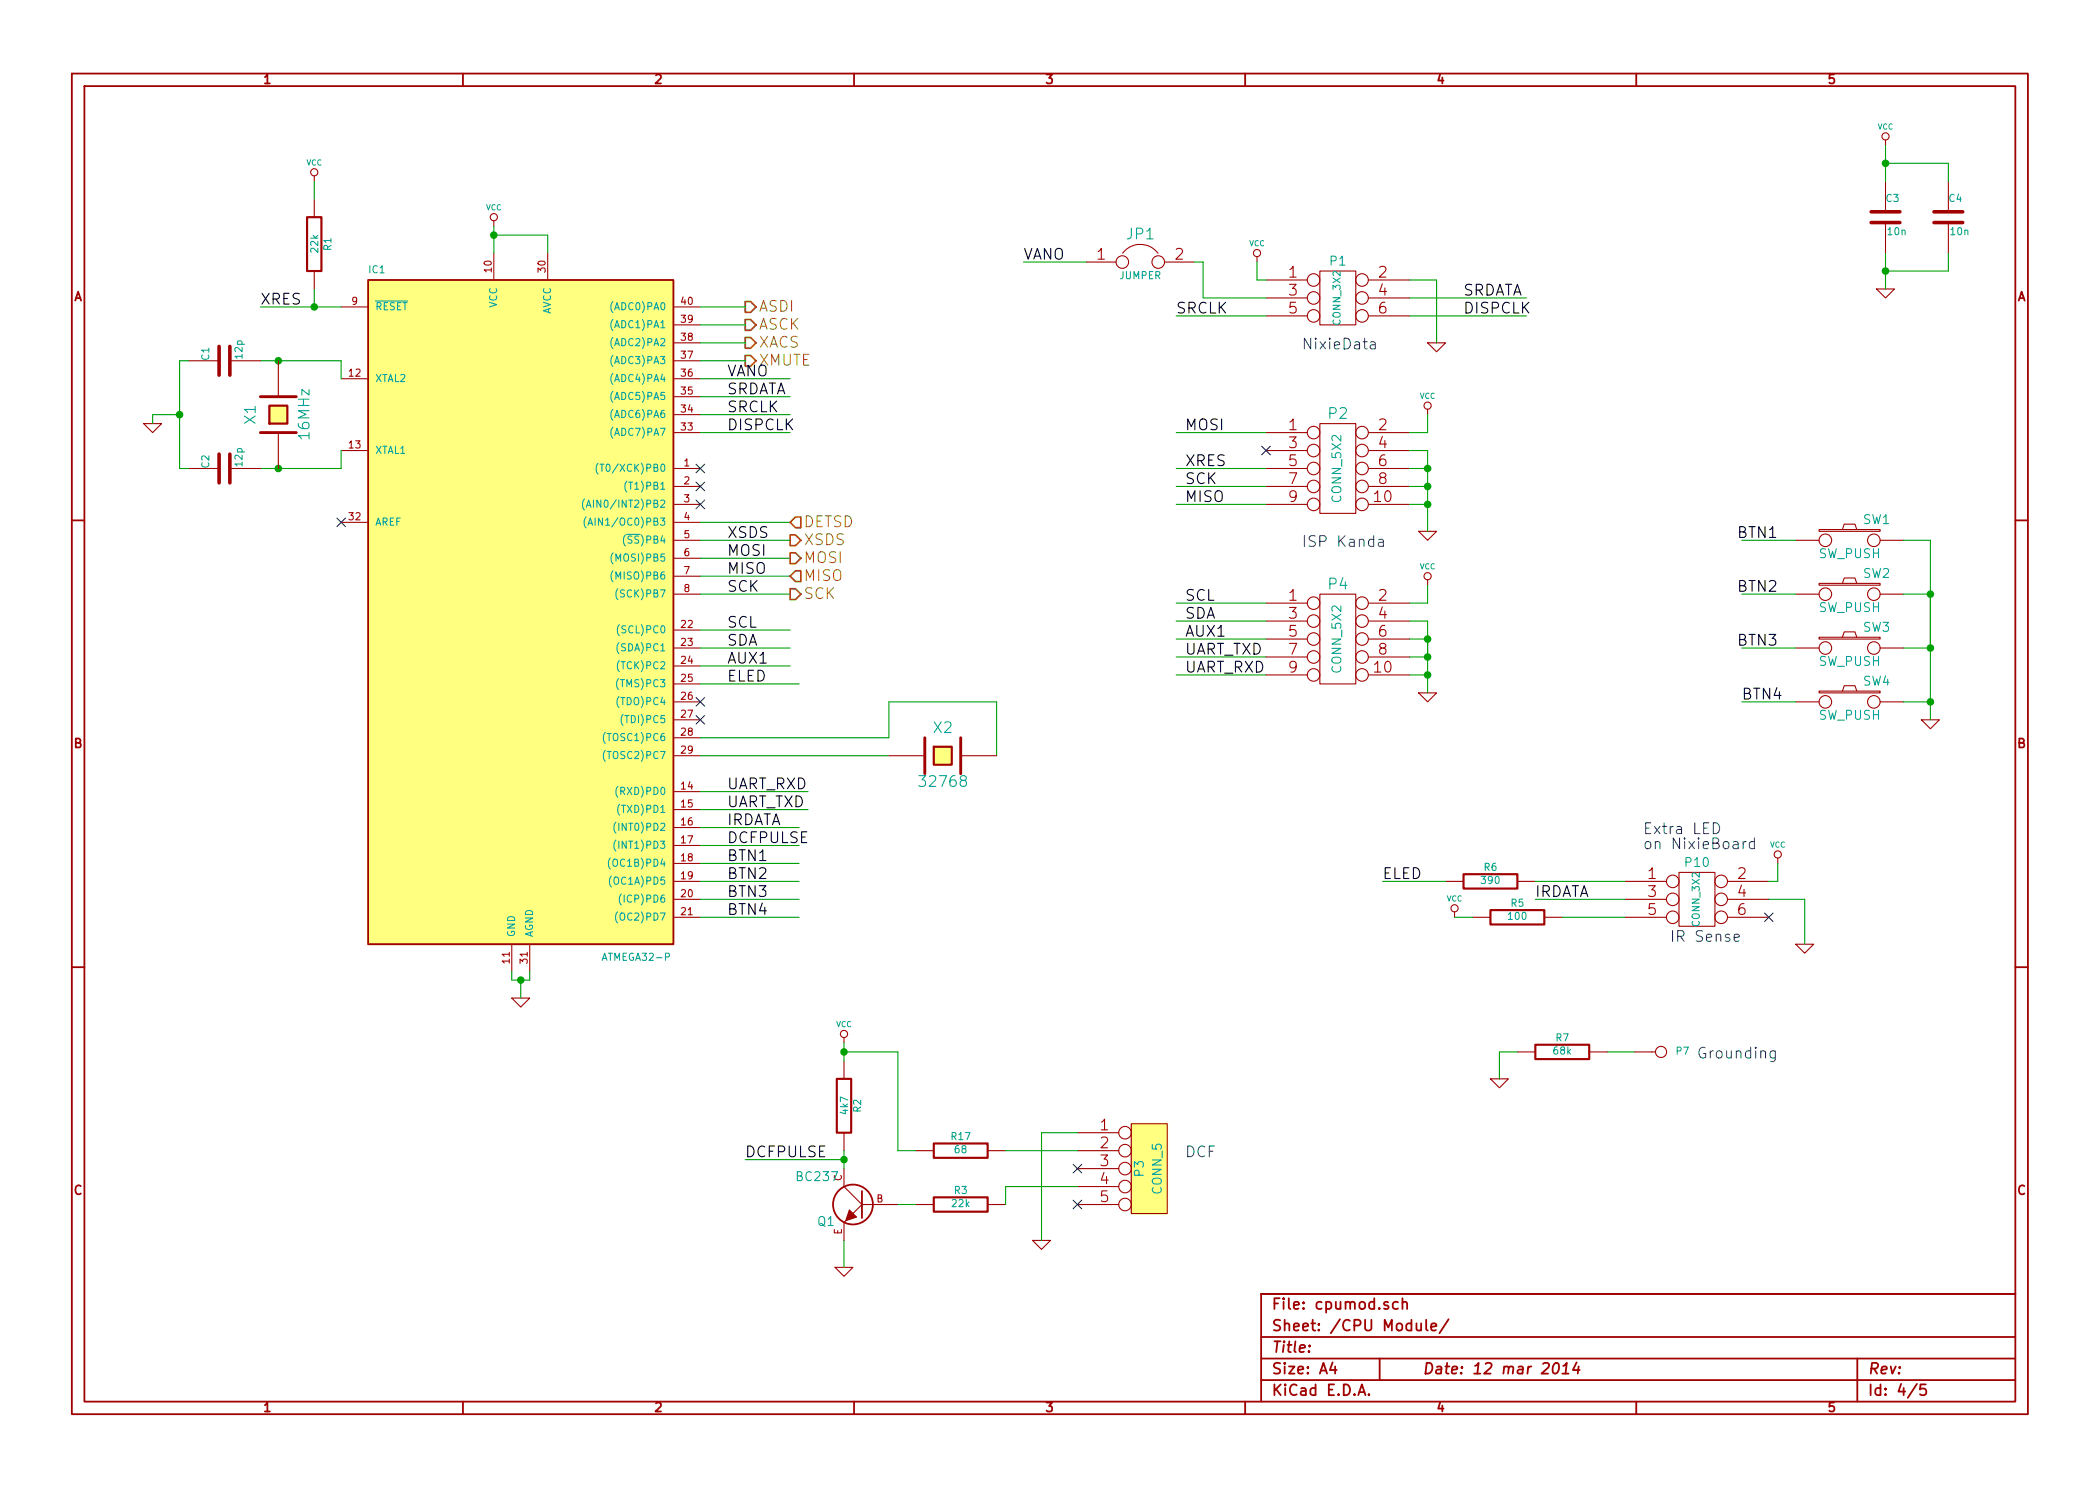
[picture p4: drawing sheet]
EESchema Schematic File Version 2
LIBS:power
LIBS:device
LIBS:transistors
LIBS:conn
LIBS:linear
LIBS:regul
LIBS:74xx
LIBS:cmos4000
LIBS:adc-dac
LIBS:memory
LIBS:xilinx
LIBS:special
LIBS:microcontrollers
LIBS:dsp
LIBS:microchip
LIBS:analog_switches
LIBS:motorola
LIBS:texas
LIBS:intel
LIBS:audio
LIBS:interface
LIBS:digital-audio
LIBS:philips
LIBS:display
LIBS:cypress
LIBS:siliconi
LIBS:opto
LIBS:atmel
LIBS:contrib
LIBS:valves
LIBS:le33cz
LIBS:sdcard
LIBS:cpol
LIBS:rb_pack4
LIBS:tda7233
LIBS:reguls
LIBS:transfo_hahn_230v_9v
LIBS:rcmainboard-cache
EELAYER 27 0
EELAYER END
$Descr A4 11693 8268
encoding utf-8
Sheet 4 5
Title ""
Date "12 mar 2014"
Rev ""
Comp ""
Comment1 ""
Comment2 ""
Comment3 ""
Comment4 ""
$EndDescr
$Comp
L ATMEGA32-P IC1
U 1 1
P 2900 3400
F 0 "IC1" H 2050 5280 40  0000 L BNN
F 1 "ATMEGA32-P" H 3350 1450 40  0000 L BNN
F 2 "DIP-40__600_ELL" H 2900 3400 30  0001 C CIN
F 3 "~" H 2900 3400 60  0000 C CNN
	1    2900 3400
	1    0    0    -1  
$EndComp
$Comp
L GND #PWR016
U 1 1
P 8000 1900
F 0 "#PWR016" H 8000 1900 30  0001 C CNN
F 1 "GND" H 8000 1830 30  0001 C CNN
F 2 "" H 8000 1900 60  0000 C CNN
F 3 "" H 8000 1900 60  0000 C CNN
	1    8000 1900
	1    0    0    -1  
$EndComp
$Comp
L VCC #PWR017
U 1 1
P 7000 1450
F 0 "#PWR017" H 7000 1550 30  0001 C CNN
F 1 "VCC" H 7000 1550 30  0000 C CNN
F 2 "" H 7000 1450 60  0000 C CNN
F 3 "" H 7000 1450 60  0000 C CNN
	1    7000 1450
	1    0    0    -1  
$EndComp
$Comp
L VCC #PWR018
U 1 1
P 2750 1250
F 0 "#PWR018" H 2750 1350 30  0001 C CNN
F 1 "VCC" H 2750 1350 30  0000 C CNN
F 2 "" H 2750 1250 60  0000 C CNN
F 3 "" H 2750 1250 60  0000 C CNN
	1    2750 1250
	1    0    0    -1  
$EndComp
Wire Wire Line
	2750 1250 2750 1400
Wire Wire Line
	2750 1300 3050 1300
Connection ~ 2750 1300
Wire Wire Line
	3050 1300 3050 1400
$Comp
L GND #PWR019
U 1 1
P 2900 5550
F 0 "#PWR019" H 2900 5550 30  0001 C CNN
F 1 "GND" H 2900 5480 30  0001 C CNN
F 2 "" H 2900 5550 60  0000 C CNN
F 3 "" H 2900 5550 60  0000 C CNN
	1    2900 5550
	1    0    0    -1  
$EndComp
Wire Wire Line
	2850 5400 2850 5450
Wire Wire Line
	2850 5450 2950 5450
Wire Wire Line
	2900 5450 2900 5550
Wire Wire Line
	2950 5450 2950 5400
Connection ~ 2900 5450
Wire Wire Line
	3900 4200 4950 4200
Wire Wire Line
	3900 4100 4950 4100
Wire Wire Line
	4950 4100 4950 3900
Wire Wire Line
	4950 3900 5550 3900
Wire Wire Line
	5550 3900 5550 4200
Wire Wire Line
	3900 4400 4500 4400
Wire Wire Line
	4500 4500 3900 4500
$Comp
L BC237 Q1
U 1 1
P 4800 6700
F 0 "Q1" H 5000 6600 50  0000 C CNN
F 1 "BC237" H 5050 6850 50  0000 C CNN
F 2 "TO92-EBC" H 4990 6700 30  0001 C CNN
F 3 "" H 4800 6700 60  0000 C CNN
	1    4800 6700
	-1   0    0    -1  
$EndComp
$Comp
L GND #PWR020
U 1 1
P 4700 7050
F 0 "#PWR020" H 4700 7050 30  0001 C CNN
F 1 "GND" H 4700 6980 30  0001 C CNN
F 2 "" H 4700 7050 60  0000 C CNN
F 3 "" H 4700 7050 60  0000 C CNN
	1    4700 7050
	1    0    0    -1  
$EndComp
Wire Wire Line
	4700 6900 4700 7050
$Comp
L R R2
U 1 1
P 4700 6150
F 0 "R2" V 4780 6150 40  0000 C CNN
F 1 "4k7" V 4707 6151 40  0000 C CNN
F 2 "R4" V 4630 6150 30  0001 C CNN
F 3 "~" H 4700 6150 30  0000 C CNN
	1    4700 6150
	1    0    0    -1  
$EndComp
Wire Wire Line
	4700 6400 4700 6500
$Comp
L VCC #PWR021
U 1 1
P 4700 5800
F 0 "#PWR021" H 4700 5900 30  0001 C CNN
F 1 "VCC" H 4700 5900 30  0000 C CNN
F 2 "" H 4700 5800 60  0000 C CNN
F 3 "" H 4700 5800 60  0000 C CNN
	1    4700 5800
	1    0    0    -1  
$EndComp
Wire Wire Line
	4700 5800 4700 5900
Wire Wire Line
	4150 6450 4700 6450
Wire Wire Line
	4450 4700 3900 4700
Connection ~ 4700 6450
$Comp
L R R3
U 1 1
P 5350 6700
F 0 "R3" V 5430 6700 40  0000 C CNN
F 1 "22k" V 5357 6701 40  0000 C CNN
F 2 "R4" V 5280 6700 30  0001 C CNN
F 3 "~" H 5350 6700 30  0000 C CNN
	1    5350 6700
	0    -1   -1   0   
$EndComp
Wire Wire Line
	5000 6700 5100 6700
$Comp
L GND #PWR022
U 1 1
P 5800 6900
F 0 "#PWR022" H 5800 6900 30  0001 C CNN
F 1 "GND" H 5800 6830 30  0001 C CNN
F 2 "" H 5800 6900 60  0000 C CNN
F 3 "" H 5800 6900 60  0000 C CNN
	1    5800 6900
	1    0    0    -1  
$EndComp
$Comp
L SW_PUSH SW1
U 1 1
P 10300 3000
F 0 "SW1" H 10450 3110 50  0000 C CNN
F 1 "SW_PUSH" H 10300 2920 50  0000 C CNN
F 2 "SW_PUSH_10MM" H 10300 3200 60  0001 C CNN
F 3 "~" H 10300 3000 60  0000 C CNN
	1    10300 3000
	1    0    0    -1  
$EndComp
$Comp
L SW_PUSH SW2
U 1 1
P 10300 3300
F 0 "SW2" H 10450 3410 50  0000 C CNN
F 1 "SW_PUSH" H 10300 3220 50  0000 C CNN
F 2 "SW_PUSH_10MM" H 10300 3300 60  0001 C CNN
F 3 "~" H 10300 3300 60  0000 C CNN
	1    10300 3300
	1    0    0    -1  
$EndComp
$Comp
L SW_PUSH SW3
U 1 1
P 10300 3600
F 0 "SW3" H 10450 3710 50  0000 C CNN
F 1 "SW_PUSH" H 10300 3520 50  0000 C CNN
F 2 "SW_PUSH_10MM" H 10300 3600 60  0001 C CNN
F 3 "~" H 10300 3600 60  0000 C CNN
	1    10300 3600
	1    0    0    -1  
$EndComp
$Comp
L GND #PWR023
U 1 1
P 10750 4000
F 0 "#PWR023" H 10750 4000 30  0001 C CNN
F 1 "GND" H 10750 3930 30  0001 C CNN
F 2 "" H 10750 4000 60  0000 C CNN
F 3 "" H 10750 4000 60  0000 C CNN
	1    10750 4000
	1    0    0    -1  
$EndComp
Wire Wire Line
	10600 3000 10750 3000
Wire Wire Line
	10750 3000 10750 4000
Wire Wire Line
	10600 3300 10750 3300
Connection ~ 10750 3300
Wire Wire Line
	10750 3300 10750 3600
Wire Wire Line
	10750 3600 10600 3600
Connection ~ 10750 3600
NoConn ~ 1900 2900
$Comp
L R R1
U 1 1
P 1750 1350
F 0 "R1" V 1830 1350 40  0000 C CNN
F 1 "22k" V 1757 1351 40  0000 C CNN
F 2 "R4" V 1680 1350 30  0001 C CNN
F 3 "~" H 1750 1350 30  0000 C CNN
	1    1750 1350
	1    0    0    -1  
$EndComp
Wire Wire Line
	1750 1600 1750 1700
Wire Wire Line
	1450 1700 1900 1700
$Comp
L VCC #PWR024
U 1 1
P 1750 1000
F 0 "#PWR024" H 1750 1100 30  0001 C CNN
F 1 "VCC" H 1750 1100 30  0000 C CNN
F 2 "" H 1750 1000 60  0000 C CNN
F 3 "" H 1750 1000 60  0000 C CNN
	1    1750 1000
	1    0    0    -1  
$EndComp
Wire Wire Line
	1750 1000 1750 1100
Connection ~ 1750 1700
Text Label 1450 1700 0    60   ~ 0
XRES
Text Label 4050 4400 0    60   ~ 0
UART_RXD
Text Label 4050 4500 0    60   ~ 0
UART_TXD
Text Label 4050 4700 0    60   ~ 0
DCFPULSE
$Comp
L C C3
U 1 1
P 10500 1200
F 0 "C3" H 10500 1300 40  0000 L CNN
F 1 "10n" H 10506 1115 40  0000 L CNN
F 2 "C2" H 10538 1050 30  0001 C CNN
F 3 "~" H 10500 1200 60  0000 C CNN
	1    10500 1200
	1    0    0    -1  
$EndComp
$Comp
L C C4
U 1 1
P 10850 1200
F 0 "C4" H 10850 1300 40  0000 L CNN
F 1 "10n" H 10856 1115 40  0000 L CNN
F 2 "C2" H 10888 1050 30  0001 C CNN
F 3 "~" H 10850 1200 60  0000 C CNN
	1    10850 1200
	1    0    0    -1  
$EndComp
$Comp
L GND #PWR025
U 1 1
P 10500 1600
F 0 "#PWR025" H 10500 1600 30  0001 C CNN
F 1 "GND" H 10500 1530 30  0001 C CNN
F 2 "" H 10500 1600 60  0000 C CNN
F 3 "" H 10500 1600 60  0000 C CNN
	1    10500 1600
	1    0    0    -1  
$EndComp
$Comp
L VCC #PWR026
U 1 1
P 10500 800
F 0 "#PWR026" H 10500 900 30  0001 C CNN
F 1 "VCC" H 10500 900 30  0000 C CNN
F 2 "" H 10500 800 60  0000 C CNN
F 3 "" H 10500 800 60  0000 C CNN
	1    10500 800 
	1    0    0    -1  
$EndComp
Wire Wire Line
	10500 800  10500 1000
Wire Wire Line
	10500 1400 10500 1600
Wire Wire Line
	10500 900  10850 900 
Wire Wire Line
	10850 900  10850 1000
Connection ~ 10500 900 
Wire Wire Line
	10850 1400 10850 1500
Wire Wire Line
	10850 1500 10500 1500
Connection ~ 10500 1500
Wire Wire Line
	1450 2000 1900 2000
Wire Wire Line
	1900 2000 1900 2100
Wire Wire Line
	1450 2600 1900 2600
Wire Wire Line
	1900 2600 1900 2500
$Comp
L C C1
U 1 1
P 1250 2000
F 0 "C1" H 1250 2100 40  0000 L CNN
F 1 "12p" H 1256 1915 40  0000 L CNN
F 2 "C2" H 1288 1850 30  0001 C CNN
F 3 "~" H 1250 2000 60  0000 C CNN
	1    1250 2000
	0    -1   -1   0   
$EndComp
$Comp
L C C2
U 1 1
P 1250 2600
F 0 "C2" H 1250 2700 40  0000 L CNN
F 1 "12p" H 1256 2515 40  0000 L CNN
F 2 "C2" H 1288 2450 30  0001 C CNN
F 3 "~" H 1250 2600 60  0000 C CNN
	1    1250 2600
	0    -1   -1   0   
$EndComp
Connection ~ 1550 2000
Connection ~ 1550 2600
Wire Wire Line
	1050 2000 1000 2000
Wire Wire Line
	1000 2000 1000 2600
Wire Wire Line
	1000 2600 1050 2600
$Comp
L GND #PWR027
U 1 1
P 850 2350
F 0 "#PWR027" H 850 2350 30  0001 C CNN
F 1 "GND" H 850 2280 30  0001 C CNN
F 2 "" H 850 2350 60  0000 C CNN
F 3 "" H 850 2350 60  0000 C CNN
	1    850  2350
	1    0    0    -1  
$EndComp
Wire Wire Line
	850  2350 850  2300
Wire Wire Line
	850  2300 1000 2300
Connection ~ 1000 2300
Wire Wire Line
	3900 3300 4400 3300
Wire Wire Line
	3900 3200 4400 3200
Wire Wire Line
	3900 3100 4400 3100
Wire Wire Line
	3900 3000 4400 3000
Text Label 4050 3000 0    60   ~ 0
XSDS
Text Label 4050 3100 0    60   ~ 0
MOSI
Text Label 4050 3200 0    60   ~ 0
MISO
Text Label 4050 3300 0    60   ~ 0
SCK
Text Label 4150 6450 0    60   ~ 0
DCFPULSE
Text HLabel 4400 3000 2    60   Output ~ 0
XSDS
Text HLabel 4400 3100 2    60   Output ~ 0
MOSI
Text HLabel 4400 3200 2    60   Input ~ 0
MISO
Text HLabel 4400 3300 2    60   Output ~ 0
SCK
Wire Wire Line
	3900 4600 4450 4600
Wire Wire Line
	3900 4800 4450 4800
Wire Wire Line
	3900 4900 4450 4900
Wire Wire Line
	10000 3600 9700 3600
Wire Wire Line
	10000 3300 9700 3300
Wire Wire Line
	10000 3000 9700 3000
Text Label 9900 3000 2    60   ~ 0
BTN1
Text Label 9900 3300 2    60   ~ 0
BTN2
Text Label 9900 3600 2    60   ~ 0
BTN3
Text HLabel 4150 1700 2    60   Output ~ 0
ASDI
Text HLabel 4150 1800 2    60   Output ~ 0
ASCK
Text HLabel 4150 1900 2    60   Output ~ 0
XACS
Wire Wire Line
	3900 2900 4400 2900
Text HLabel 4400 2900 2    60   Input ~ 0
DETSD
Text HLabel 4150 2000 2    60   Output ~ 0
XMUTE
$Comp
L VCC #PWR028
U 1 1
P 9900 4800
F 0 "#PWR028" H 9900 4900 30  0001 C CNN
F 1 "VCC" H 9900 4900 30  0000 C CNN
F 2 "" H 9900 4800 60  0000 C CNN
F 3 "" H 9900 4800 60  0000 C CNN
	1    9900 4800
	1    0    0    -1  
$EndComp
Wire Wire Line
	3900 1700 4150 1700
Wire Wire Line
	3900 1800 4150 1800
Wire Wire Line
	3900 1900 4150 1900
Wire Wire Line
	3900 2200 4400 2200
Wire Wire Line
	3900 2300 4400 2300
Wire Wire Line
	3900 2400 4400 2400
Text Label 4050 2200 0    60   ~ 0
SRDATA
Text Label 4050 2300 0    60   ~ 0
SRCLK
Text Label 4050 2400 0    60   ~ 0
DISPCLK
Wire Wire Line
	3900 5000 4450 5000
Text Label 4050 4800 0    60   ~ 0
BTN1
Text Label 4050 4900 0    60   ~ 0
BTN2
Text Label 4050 5000 0    60   ~ 0
BTN3
Text Label 4050 4600 0    60   ~ 0
IRDATA
Wire Wire Line
	4150 2000 3900 2000
$Comp
L CONN_1 P7
U 1 1
P 9250 5850
F 0 "P7" H 9330 5850 40  0000 L CNN
F 1 "CONN_1" H 9250 5905 30  0001 C CNN
F 2 "1pin" H 9250 5750 60  0001 C CNN
F 3 "~" H 9250 5850 60  0000 C CNN
	1    9250 5850
	1    0    0    -1  
$EndComp
$Comp
L GND #PWR029
U 1 1
P 8350 6000
F 0 "#PWR029" H 8350 6000 30  0001 C CNN
F 1 "GND" H 8350 5930 30  0001 C CNN
F 2 "" H 8350 6000 60  0000 C CNN
F 3 "" H 8350 6000 60  0000 C CNN
	1    8350 6000
	1    0    0    -1  
$EndComp
Wire Wire Line
	8950 5850 9100 5850
Text Notes 9450 5900 0    60   ~ 0
Grounding
$Comp
L GND #PWR030
U 1 1
P 10050 5250
F 0 "#PWR030" H 10050 5250 30  0001 C CNN
F 1 "GND" H 10050 5180 30  0001 C CNN
F 2 "" H 10050 5250 60  0000 C CNN
F 3 "" H 10050 5250 60  0000 C CNN
	1    10050 5250
	1    0    0    -1  
$EndComp
$Comp
L VCC #PWR031
U 1 1
P 8100 5100
F 0 "#PWR031" H 8100 5200 30  0001 C CNN
F 1 "VCC" H 8100 5200 30  0000 C CNN
F 2 "" H 8100 5100 60  0000 C CNN
F 3 "" H 8100 5100 60  0000 C CNN
	1    8100 5100
	1    0    0    -1  
$EndComp
$Comp
L R R5
U 1 1
P 8450 5100
F 0 "R5" V 8530 5100 40  0000 C CNN
F 1 "100" V 8457 5101 40  0000 C CNN
F 2 "R4" V 8380 5100 30  0001 C CNN
F 3 "~" H 8450 5100 30  0000 C CNN
	1    8450 5100
	0    -1   -1   0   
$EndComp
Wire Wire Line
	8700 5100 9050 5100
Wire Wire Line
	8100 5100 8200 5100
Wire Wire Line
	9050 5000 8550 5000
Text Label 8550 5000 0    60   ~ 0
IRDATA
Text Notes 9300 5250 0    60   ~ 0
IR Sense
$Comp
L R R6
U 1 1
P 8300 4900
F 0 "R6" V 8380 4900 40  0000 C CNN
F 1 "390" V 8307 4901 40  0000 C CNN
F 2 "R4" V 8230 4900 30  0001 C CNN
F 3 "~" H 8300 4900 30  0000 C CNN
	1    8300 4900
	0    -1   -1   0   
$EndComp
Wire Wire Line
	8550 4900 9050 4900
Wire Wire Line
	8050 4900 7700 4900
Text Label 7700 4900 0    60   ~ 0
ELED
Text Notes 9150 4650 0    60   ~ 0
Extra LED\non NixieBoard
Wire Wire Line
	3900 3800 4450 3800
Text Label 4050 3800 0    60   ~ 0
ELED
$Comp
L CRYSTAL X1
U 1 1
P 1550 2300
F 0 "X1" H 1550 2450 60  0000 C CNN
F 1 "16MHz" H 1550 2150 60  0000 C CNN
F 2 "HC-18UV" H 1550 2300 60  0001 C CNN
F 3 "~" H 1550 2300 60  0000 C CNN
	1    1550 2300
	0    -1   -1   0   
$EndComp
$Comp
L CRYSTAL X2
U 1 1
P 5250 4200
F 0 "X2" H 5250 4350 60  0000 C CNN
F 1 "32768" H 5250 4050 60  0000 C CNN
F 2 "SIL-2" H 5250 4200 60  0001 C CNN
F 3 "~" H 5250 4200 60  0000 C CNN
	1    5250 4200
	1    0    0    -1  
$EndComp
$Comp
L CONN_3X2 P1
U 1 1
P 7450 1700
F 0 "P1" H 7450 1950 50  0000 C CNN
F 1 "CONN_3X2" V 7450 1750 40  0000 C CNN
F 2 "DIP-6__300_ELL" H 7450 1400 60  0001 C CNN
F 3 "~" H 7450 1700 60  0000 C CNN
	1    7450 1700
	1    0    0    -1  
$EndComp
$Comp
L R R7
U 1 1
P 8700 5850
F 0 "R7" V 8780 5850 40  0000 C CNN
F 1 "68k" V 8707 5851 40  0000 C CNN
F 2 "R4" V 8630 5850 30  0001 C CNN
F 3 "~" H 8700 5850 30  0000 C CNN
	1    8700 5850
	0    -1   -1   0   
$EndComp
Wire Wire Line
	8350 6000 8350 5850
Wire Wire Line
	8350 5850 8450 5850
Wire Wire Line
	7000 1450 7000 1550
Wire Wire Line
	7000 1550 7050 1550
Wire Wire Line
	8000 1900 8000 1550
Wire Wire Line
	8000 1550 7850 1550
Wire Wire Line
	7850 1650 8500 1650
Wire Wire Line
	7050 1750 6550 1750
Wire Wire Line
	7850 1750 8500 1750
Text Label 6550 1750 0    60   ~ 0
SRCLK
Text Label 8150 1750 0    60   ~ 0
DISPCLK
Text Label 8150 1650 0    60   ~ 0
SRDATA
Text Notes 7250 1950 0    60   ~ 0
NixieData
$Comp
L CONN_3X2 P10
U 1 1
P 9450 5050
F 0 "P10" H 9450 5300 50  0000 C CNN
F 1 "CONN_3X2" V 9450 5100 40  0000 C CNN
F 2 "pin_array_3x2" H 9450 4800 60  0001 C CNN
F 3 "~" H 9450 5050 60  0000 C CNN
	1    9450 5050
	1    0    0    -1  
$EndComp
Wire Wire Line
	9850 4900 9900 4900
Wire Wire Line
	9900 4900 9900 4800
Wire Wire Line
	10050 5250 10050 5000
Wire Wire Line
	10050 5000 9850 5000
$Comp
L R R17
U 1 1
P 5350 6400
F 0 "R17" V 5430 6400 40  0000 C CNN
F 1 "68" V 5357 6401 40  0000 C CNN
F 2 "R4" V 5280 6400 30  0001 C CNN
F 3 "~" H 5350 6400 30  0000 C CNN
	1    5350 6400
	0    -1   -1   0   
$EndComp
Connection ~ 4700 5850
Wire Wire Line
	4700 5850 5000 5850
Wire Wire Line
	5000 5850 5000 6400
$Comp
L CONN_5X2 P2
U 1 1
P 7450 2600
F 0 "P2" H 7450 2900 60  0000 C CNN
F 1 "CONN_5X2" V 7450 2600 50  0000 C CNN
F 2 "PIN_ARRAY_5x2" H 7400 2300 60  0001 C CNN
F 3 "~" H 7450 2600 60  0000 C CNN
	1    7450 2600
	1    0    0    -1  
$EndComp
Wire Wire Line
	7050 2400 6550 2400
Wire Wire Line
	7050 2600 6550 2600
Wire Wire Line
	7050 2700 6550 2700
Wire Wire Line
	7050 2800 6550 2800
Text Label 6600 2400 0    60   ~ 0
MOSI
Text Label 6600 2600 0    60   ~ 0
XRES
Text Label 6600 2700 0    60   ~ 0
SCK
Text Label 6600 2800 0    60   ~ 0
MISO
$Comp
L VCC #PWR032
U 1 1
P 7950 2300
F 0 "#PWR032" H 7950 2400 30  0001 C CNN
F 1 "VCC" H 7950 2400 30  0000 C CNN
F 2 "" H 7950 2300 60  0000 C CNN
F 3 "" H 7950 2300 60  0000 C CNN
	1    7950 2300
	1    0    0    -1  
$EndComp
Wire Wire Line
	7950 2300 7950 2400
Wire Wire Line
	7950 2400 7850 2400
$Comp
L GND #PWR033
U 1 1
P 7950 2950
F 0 "#PWR033" H 7950 2950 30  0001 C CNN
F 1 "GND" H 7950 2880 30  0001 C CNN
F 2 "" H 7950 2950 60  0000 C CNN
F 3 "" H 7950 2950 60  0000 C CNN
	1    7950 2950
	1    0    0    -1  
$EndComp
Wire Wire Line
	7950 2500 7950 2950
Wire Wire Line
	7950 2800 7850 2800
Wire Wire Line
	6550 3750 7050 3750
Wire Wire Line
	6550 3650 7050 3650
Text Label 6600 3750 0    60   ~ 0
UART_RXD
Text Label 6600 3650 0    60   ~ 0
UART_TXD
NoConn ~ 7050 2500
Text Notes 7250 3050 0    60   ~ 0
ISP Kanda
$Comp
L CONN_5 P3
U 1 1
P 6400 6500
F 0 "P3" V 6350 6500 50  0000 C CNN
F 1 "CONN_5" V 6450 6500 50  0000 C CNN
F 2 "JACK_SW_3MM" H 6450 6200 60  0001 C CNN
F 3 "~" H 6400 6500 60  0000 C CNN
	1    6400 6500
	1    0    0    -1  
$EndComp
Wire Wire Line
	5800 6900 5800 6300
Wire Wire Line
	5800 6300 6000 6300
Wire Wire Line
	5000 6400 5100 6400
Wire Wire Line
	5600 6400 6000 6400
Wire Wire Line
	6000 6600 5600 6600
Wire Wire Line
	5600 6600 5600 6700
NoConn ~ 6000 6500
NoConn ~ 6000 6700
Text Notes 6600 6450 0    60   ~ 0
DCF
$Comp
L CONN_5X2 P4
U 1 1
P 7450 3550
F 0 "P4" H 7450 3850 60  0000 C CNN
F 1 "CONN_5X2" V 7450 3550 50  0000 C CNN
F 2 "PIN_ARRAY_5x2" H 7450 3200 60  0001 C CNN
F 3 "~" H 7450 3550 60  0000 C CNN
	1    7450 3550
	1    0    0    -1  
$EndComp
Wire Wire Line
	7950 2700 7850 2700
Connection ~ 7950 2800
Wire Wire Line
	7950 2600 7850 2600
Connection ~ 7950 2700
Wire Wire Line
	7850 2500 7950 2500
Connection ~ 7950 2600
Wire Wire Line
	3900 3500 4400 3500
Wire Wire Line
	3900 3600 4400 3600
Text Label 4050 3500 0    60   ~ 0
SCL
Text Label 4050 3600 0    60   ~ 0
SDA
$Comp
L VCC #PWR034
U 1 1
P 7950 3250
F 0 "#PWR034" H 7950 3350 30  0001 C CNN
F 1 "VCC" H 7950 3350 30  0000 C CNN
F 2 "" H 7950 3250 60  0000 C CNN
F 3 "" H 7950 3250 60  0000 C CNN
	1    7950 3250
	1    0    0    -1  
$EndComp
Wire Wire Line
	7950 3250 7950 3350
Wire Wire Line
	7950 3350 7850 3350
$Comp
L GND #PWR035
U 1 1
P 7950 3850
F 0 "#PWR035" H 7950 3850 30  0001 C CNN
F 1 "GND" H 7950 3780 30  0001 C CNN
F 2 "" H 7950 3850 60  0000 C CNN
F 3 "" H 7950 3850 60  0000 C CNN
	1    7950 3850
	1    0    0    -1  
$EndComp
Wire Wire Line
	7950 3850 7950 3450
Wire Wire Line
	7950 3450 7850 3450
Wire Wire Line
	7850 3550 7950 3550
Connection ~ 7950 3550
Wire Wire Line
	7950 3550 7950 3650
Wire Wire Line
	7950 3650 7850 3650
Connection ~ 7950 3650
Wire Wire Line
	7850 3750 7950 3750
Connection ~ 7950 3750
Wire Wire Line
	7050 3350 6550 3350
Wire Wire Line
	6550 3450 7050 3450
Text Label 6600 3350 0    60   ~ 0
SCL
Text Label 6600 3450 0    60   ~ 0
SDA
Wire Wire Line
	3900 3700 4400 3700
Text Label 4050 3700 0    60   ~ 0
AUX1
Wire Wire Line
	7050 3550 6550 3550
Text Label 6600 3550 0    60   ~ 0
AUX1
NoConn ~ 3900 2600
NoConn ~ 3900 2700
NoConn ~ 3900 2800
NoConn ~ 3900 3900
NoConn ~ 3900 4000
NoConn ~ 9850 5100
$Comp
L SW_PUSH SW4
U 1 1
P 10300 3900
F 0 "SW4" H 10450 4010 50  0000 C CNN
F 1 "SW_PUSH" H 10300 3820 50  0000 C CNN
F 2 "SW_PUSH_10MM" H 10300 3900 60  0001 C CNN
F 3 "~" H 10300 3900 60  0000 C CNN
	1    10300 3900
	1    0    0    -1  
$EndComp
Wire Wire Line
	10600 3900 10750 3900
Connection ~ 10750 3900
Text Label 9700 3900 0    60   ~ 0
BTN4
Wire Wire Line
	10000 3900 9700 3900
Wire Wire Line
	3900 5100 4450 5100
Text Label 4050 5100 0    60   ~ 0
BTN4
$Comp
L JUMPER JP1
U 1 1
P 6350 1450
F 0 "JP1" H 6350 1600 60  0000 C CNN
F 1 "JUMPER" H 6350 1370 40  0000 C CNN
F 2 "~" H 6350 1450 60  0000 C CNN
F 3 "~" H 6350 1450 60  0000 C CNN
	1    6350 1450
	1    0    0    -1  
$EndComp
Wire Wire Line
	6650 1450 6700 1450
Wire Wire Line
	6700 1450 6700 1650
Wire Wire Line
	6700 1650 7050 1650
Wire Wire Line
	3900 2100 4400 2100
Wire Wire Line
	6050 1450 5700 1450
Text Label 5700 1450 0    60   ~ 0
VANO
Text Label 4050 2100 0    60   ~ 0
VANO
$EndSCHEMATC
